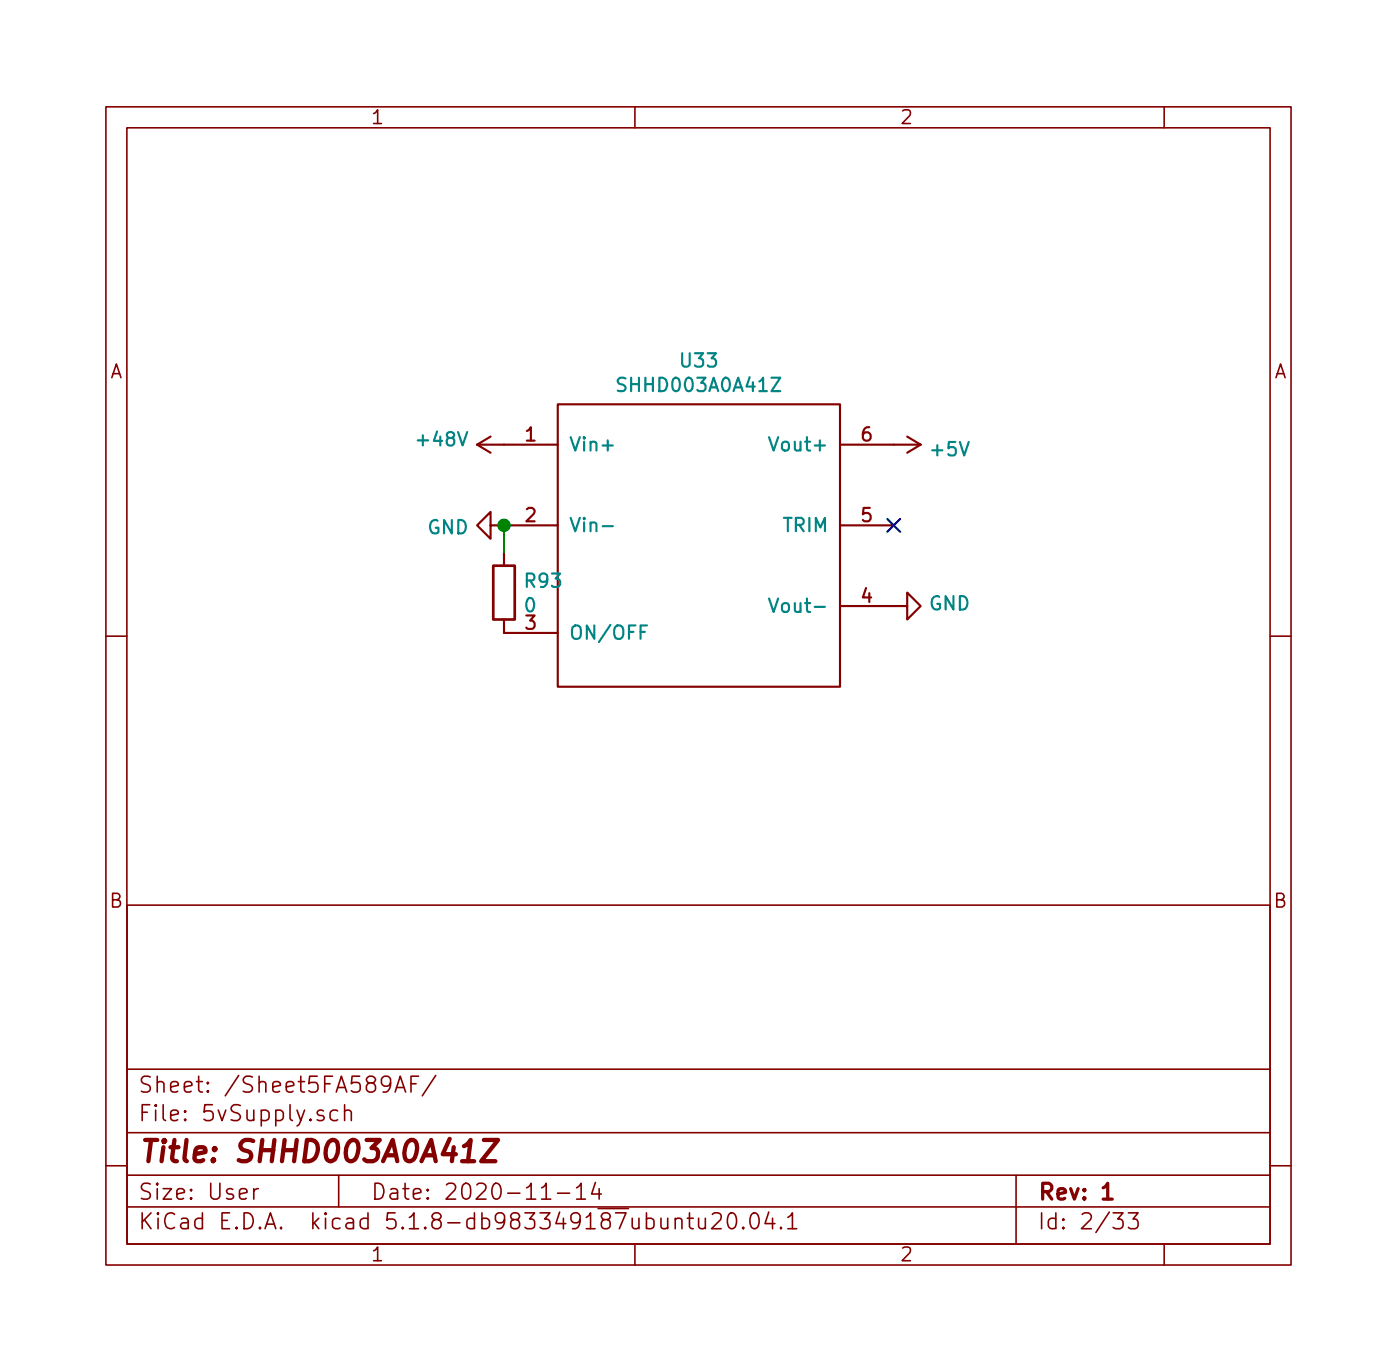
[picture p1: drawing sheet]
<svg xmlns="http://www.w3.org/2000/svg" width="132mm" height="129mm" viewBox="0 0 132 129" stroke-linecap="round" stroke-linejoin="round" font-family="sans-serif">
<g fill="none" stroke="#840000" stroke-width=".15">
<path d="M10 10.1h112v109.4h-112zM12 12.1h108v105.4h-108zM60 10.1v2M110 10.1v2M10 60.1h2M120 60.1h2M12 85.5h108v32h-108zM10 110.1h2M12 114h108M12 111h108M12 107h108M12 101h108"/>
<path d="M24 112.2v1M24.4 112.2l-.3 .1-.1 .2M30.6 104.9a.37 .37 0 0 0-.6 .1v.1a.54 .54 0 0 0 .6 .3v.1v.2l-.2 .1-.4-.1M31.9 104.9l-.4-.1-.3 .3 .1 .6 .2 .1 .4-.1M32 111v3M32.6 105a.38 .38 0 0 1 .6 0v.8M32.6 104.3v1.5M37.3 103.1l.5-1.5 .5 1.5M37.5 102.7h.7M38.8 102.3h.5M39.5 101.6h-.7v1.5M41.2 101.6l-1.3 1.9"/>
<path d="M51.2 113.2h.8M52.7 112.7h1.1M54.5 112.2l.4-.5v1.5M54.5 113.2h.8M56.3 111.7l-.4 1.1h.9M56.6 112.2v1M60 117.5v2M63.8 115.2a.38 .38 0 0 1 .6 0v.8M63.8 115v1M64.9 115h.6M65.2 114.5v1.3v.2h.3M66 115v.8a.37 .37 0 0 0 .6 .1"/>
<path d="M66.6 115v1M67.3 114.7l.2-.2h.4a.41 .41 0 0 1 .2 .7l-.9 .8h.9M68.9 114.6a.36 .36 0 0 1 .6 .2 .88 .88 0 0 1-.3 1.2 .37 .37 0 0 1-.4-.2 1.2 1.2 0 0 1 .1-1.2zM70.2 115.9l.1 .1h-.1v-.1v.1M71 114.7a.35 .35 0 0 1 .4-.2 .35 .35 0 0 1 .3 .3 .88 .88 0 0 1-.3 1.2h-.2a.9 .9 0 0 1-.2-1.3zM72.6 114.5l-.3 1.1h.9M73 115v1M73.8 115.9l.1 .1h-.1h-.1l.1-.1v.1M74.4 115l.5-.5v1.5M74.4 116h.9M96 111v6.5M105.2 114.5h.9l-.5 .6h.2l.2 .1 .1 .2-.1 .5-.2 .1h-.4l-.2-.1"/>
<path d="M106.6 114.5h.9l-.4 .6 .3 .1a.61 .61 0 0 1 .1 .7l-.2 .1h-.5l-.2-.1M110 117.5v2M120 110.1h2"/>
</g>
<path d="M104.2 112.2l.5-.5v1.5M104.2 113.2h.9" fill="none" stroke="#840000" stroke-width=".3"/>
<path d="M43.7 109.7h1.1M45.7 107.7h1.4l-1.6 2h1.3" fill="none" stroke="#840000" stroke-width=".41"/>
<path d="M52.7 38.2h26.7v26.7h-26.7zM45.1 42l1.3 .8M45.1 42h7.6M46.4 49.6v-1.3l-1.3 1.3 1.3 1.3v-1.3h6.3M46.4 41.2l-1.3 .8M47.6 58.5v1.3h5.1M47.6 52.2v1.2M79.4 57.2h6.3v-1.2l1.3 1.2-1.3 1.3v-1.3M79.4 42h7.6M79.4 49.6h5.1M85.7 41.2l1.3 .8M87 42l-1.3 .8" fill="none" stroke="#840000" stroke-width=".2"/>
<path d="M72.9 35.7h.8l-.8 1.2h.8M56.9 42.1h1M56.9 49.7h1M61.1 59.1h-.6v1.2M72.7 56.5l.4 1.3 .4-1.3M72.7 41.3l.4 1.3 .4-1.3" fill="none" stroke="#008484" stroke-width=".2"/>
<path d="M46.6 53.4h2v5.1h-2z" fill="none" stroke="#840000" stroke-width=".25"/>
<path d="M47.6 49.6v2.6" fill="none" stroke="#008400" stroke-width=".15"/>
<circle cx="47.6" cy="49.6" r=".51" fill="#008400" stroke="#008400" stroke-width=".25"/>
<path d="M83.8 49l1.3 1.2M85.1 49l-1.3 1.2" fill="none" stroke="#000084" stroke-width=".2"/>
<text font-size="2.8" fill="#840000" x="13" y="109.8">Title: SHHD003A0A41Z</text>
<g font-size="2.1" fill="#840000">
<text x="13" y="105.9">File: 5vSupply.sch</text>
<text x="13" y="103.2">Sheet: /Sheet5FA589AF/</text>
<text x="13" y="113.3">Size: User</text>
<text x="35" y="113.3">Date: 2020-11-14</text>
<text x="98" y="113.3">Rev: 1</text>
<text x="13" y="116.1">KiCad E.D.A. kicad 5.1.8-db983349187ubuntu20.04.1</text>
<text x="98" y="116.1">Id: 2/33</text>
</g>
<g font-size="1.8" fill="#840000">
<text x="35" y="11.7">1</text>
<text x="85" y="11.7">2</text>
<text x="10.4" y="35.7">A</text>
<text x="120.4" y="35.7">A</text>
<text x="49.7" y="41.7">1</text>
<text x="81.4" y="41.7">6</text>
<text x="49.7" y="49.3">2</text>
<text x="81.4" y="49.3">5</text>
<text x="49.7" y="59.5">3</text>
<text x="81.4" y="56.9">4</text>
<text x="10.4" y="85.7">B</text>
<text x="120.4" y="85.7">B</text>
<text x="35" y="119.1">1</text>
<text x="85" y="119.1">2</text>
</g>
<g font-size="1.8" fill="#008484">
<text x="64.4" y="34.7">U33</text>
<text x="58.8" y="37">SHHD003A0A41Z</text>
<text x="39.6" y="42.1">+48V</text>
<text x="53.7" y="42.6">Vin+</text>
<text x="73.4" y="42.6">Vout+</text>
<text x="88.1" y="43.1">+5V</text>
<text x="40.4" y="50.5">GND</text>
<text x="53.7" y="50.2">Vin-</text>
<text x="74" y="50.2">TRIM</text>
<text x="49.6" y="57.8">0</text>
<text x="49.7" y="55.5">R93</text>
<text x="73.8" y="57.9">Vout-</text>
<text x="87.8" y="57.6">GND</text>
<text x="53.7" y="60.4">ON/OFF</text>
</g>
</svg>
